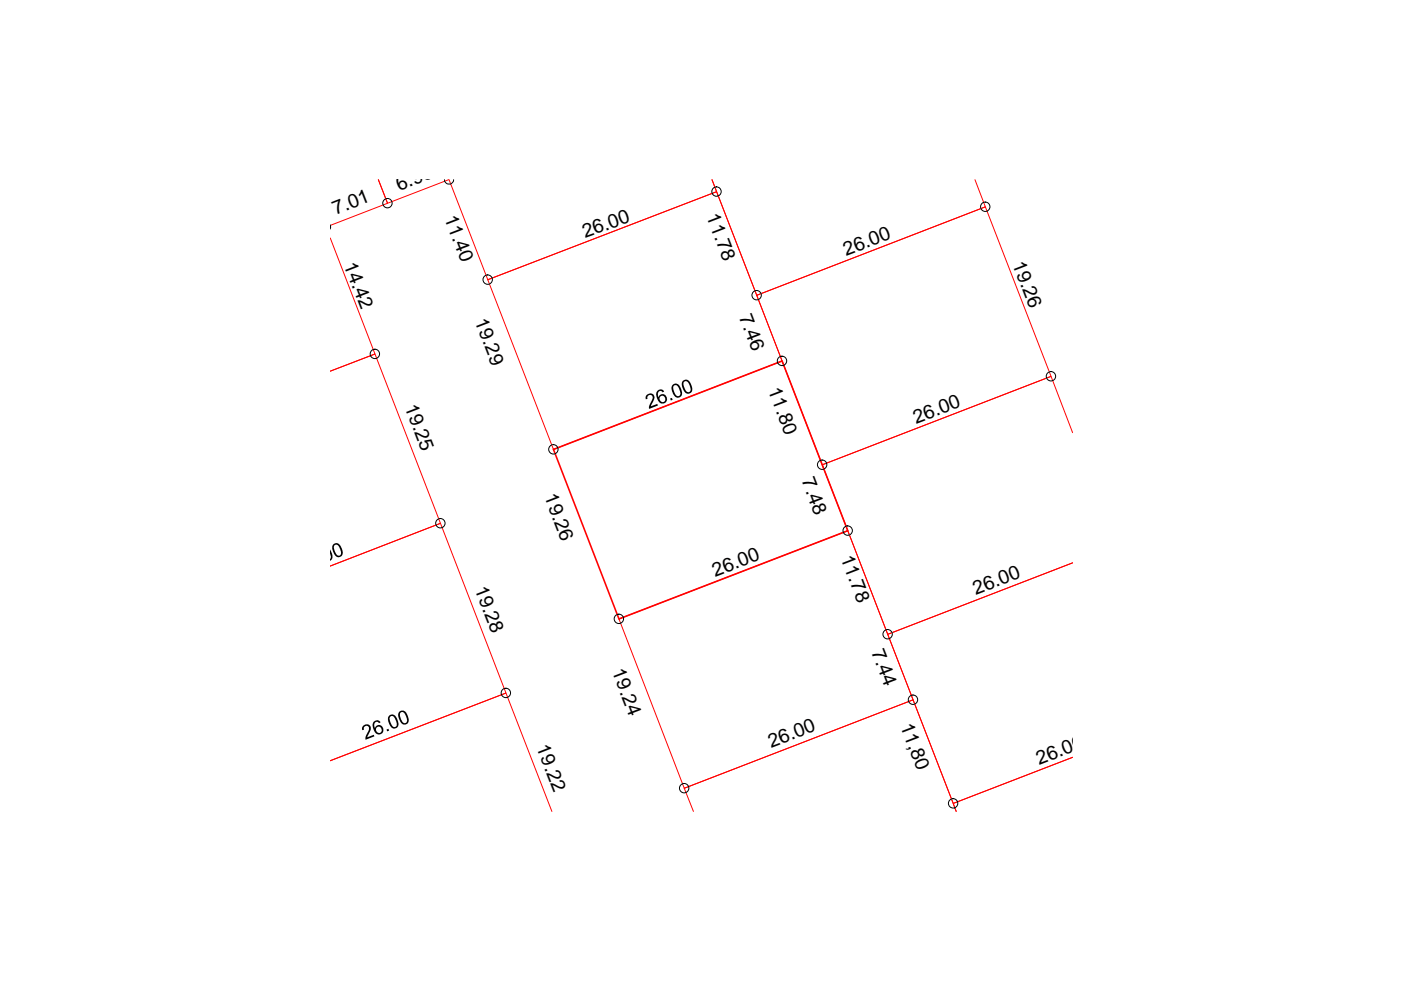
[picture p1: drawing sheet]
<svg xmlns="http://www.w3.org/2000/svg" width="297mm" height="210mm" viewBox="0 0 297 210" stroke-linecap="round" stroke-linejoin="round" font-family="sans-serif">
<path d="M95.1 38.1l-12.9 5-2-5 2 5-12.2 4.7M95.2 38.1l8.2 21.2 48.5-18.7-.9-2.5 9.4 24.5 48.5-18.7-2.2-5.8M70 50.5l9.5 24.6-9.5 3.6 9.5-3.6 13.9 35.9-23.4 9 23.4-9 13.9 35.9-37.3 14.4 37.3-14.4 9.7 25.1M103.4 59.3l48.5-18.7 13.9 35.9-48.5 18.8zM160.4 62.6l48.5-18.7 13.9 35.9-48.5 18.8zM227.4 91.7l-4.6-11.9-48.5 18.8 13.9 35.9 39.2-15.2-39.2 15.2 13.9 35.8 25.3-9.7-25.3 9.7 .6 1.7-9.1-23.6-48.5 18.7 1.9 4.9M131.2 131.2l48.5-18.7 13.9 35.9-48.5 18.7z" fill="none" stroke="#f00" stroke-width=".21"/>
<path d="M117.3 95.3l48.5-18.8 13.9 36-48.5 18.7z" fill="none" stroke="#f00" stroke-width=".34"/>
<g fill="none" stroke="#000" stroke-width=".21">
<path d="M94.2 38.1a.97 .97 0 0 0 1 .9 .97 .97 0 0 0 1-.9M70 47.7v.9"/>
<circle cx="82.1" cy="43.1" r=".99"/>
<circle cx="103.4" cy="59.3" r=".99"/>
<circle cx="151.9" cy="40.6" r=".99"/>
<circle cx="208.9" cy="43.8" r=".99"/>
<circle cx="79.5" cy="75" r=".99"/>
<circle cx="160.4" cy="62.6" r=".99"/>
<circle cx="165.8" cy="76.5" r=".99"/>
<circle cx="222.8" cy="79.8" r=".99"/>
<circle cx="117.3" cy="95.3" r=".99"/>
<circle cx="174.3" cy="98.5" r=".99"/>
<circle cx="93.4" cy="110.9" r=".99"/>
<circle cx="179.7" cy="112.5" r=".99"/>
<circle cx="131.2" cy="131.2" r=".99"/>
<circle cx="188.2" cy="134.5" r=".99"/>
<circle cx="107.3" cy="146.9" r=".99"/>
<circle cx="193.6" cy="148.4" r=".99"/>
<circle cx="145.1" cy="167.1" r=".99"/>
<circle cx="202.1" cy="170.3" r=".99"/>
</g>
<g fill="#000">
<path d="M137 83.8l.9-.4 .5 .2 .3 .3 .1 .5-.8 1.7 1.4-.5 .1 .4-1.9 .7v-.6l.7-1.5 .1-.4-.2-.4-.5-.1-.4 .3v.5l-.4 .2v-.5zM142.1 84.5l.4-.1 .1 .4-.4 .1zM77 153.9l.5-.3h.6l.5 .5v.6l-.7 1.6 1.3-.5 .2 .3-1.9 .7v-.6l.7-1.7a.56 .56 0 0 0-.7-.6 .56 .56 0 0 0-.3 .8l-.4 .1v-.5zM82 154.7l.3-.2 .2 .4-.4 .2z"/>
<path d="M139.3 82.9l.7-.3h.4l.4 .3v.1l-.3 .2-.3-.3-.5 .1-.2 .9 .1 .3 .2-.3 .4-.3h.5l.3 .1 .4 .9-.3 .7-.4 .3h-.5l-.5-.4-.6-1.5zM140.1 84l-.3 .4 .2 .6 .4 .3 .4-.1 .3-.4-.2-.7-.4-.2z"/>
<path d="M142.6 81.6l.4-.2 .4-.1 .7 .5 .5 1.3v.7l-.4 .4-.8 .1-.6-.6-.4-1.2zM143 81.7l-.3 .5 .3 1.1 .4 .6 .5 .1 .4-.5-.3-1.1-.4-.7z"/>
<path d="M144.7 80.9l.7-.4h.3l.5 .4 .6 1.3v.6l-.2 .4-.6 .3-.8-.3-.6-1.2-.1-.6zM145 80.9l-.1 .9 .7 1.2a.59 .59 0 0 0 .8-.1 .59 .59 0 0 0-.1-.8l-.3-.9-.3-.3-.5-.1z"/>
<path d="M69.9 116v.5l.6 1.2-.1 .8-.5 .5zM69.9 116.3v2.4l.2-.5z"/>
<path d="M70.6 115.5l.4-.3 .5-.1 .6 .5 .6 1.5-.3 .8-.8 .3-.6-.4-.6-1.4zM71 115.6l-.2 .6 .2 .7 .5 .8 .5 .1 .3-.4-.3-1.2-.5-.7z"/>
<path d="M79.2 153.1l.7-.4 .7 .4-.3 .2-.3-.3-.4 .1-.3 .7 .2 .6 .2-.4 .5-.3 .6 .1 .3 .3 .2 .4v.5l-.4 .5-.5 .2h-.3l-.7-.5-.4-1.2zM79.9 154.2l-.2 .3 .1 .6 .5 .3 .5-.1 .1-.4-.1-.6-.4-.2z"/>
<path d="M82.4 151.8l.8-.3 .8 .6 .5 1.3-.1 .6-.2 .3-.8 .2-.6-.4-.5-1.4zM82.8 151.9l-.2 .3 .2 .9 .3 .8 .5 .2a.75 .75 0 0 0 .3-1.2l-.4-1-.3-.1z"/>
<path d="M84.6 151l.4-.3h.6l.5 .4 .6 1.3-.1 .7-.3 .4-.7 .1-.6-.4-.5-1.2-.1-.6zM84.9 151.1l-.1 .7 .5 1.2 .4 .3 .4-.1 .2-.5-.4-1.2-.4-.5h-.3z"/>
</g>
<g font-size="4.1">
<text x="84.6" y="40.5" transform="rotate(-21 84.6 40.5)">6.99</text>
<text x="71.2" y="45.6" transform="rotate(-21 71.2 45.6)">7.01</text>
<text x="94.1" y="46.1" transform="rotate(69 94.1 46.1)">11.40</text>
<text x="149.7" y="45.9" transform="rotate(69 149.7 45.9)">11.78</text>
<text x="124" y="50.5" transform="rotate(-20 124 50.5)">26.00</text>
<text x="72.9" y="56.1" transform="rotate(69 72.9 56.1)">14.42</text>
<text x="179.4" y="54.2" transform="rotate(-21 179.4 54.2)">26.00</text>
<text x="214.6" y="56" transform="rotate(69 214.6 56)">19.26</text>
<text x="100.6" y="68.1" transform="rotate(69 100.6 68.1)">19.29</text>
<text x="156.7" y="67.1" transform="rotate(69 156.7 67.1)">7.46</text>
<text x="162.8" y="82.8" transform="rotate(69 162.8 82.8)">11.80</text>
<text x="85.8" y="86.3" transform="rotate(69 85.8 86.3)">19.25</text>
<text x="194.2" y="89.9" transform="rotate(-21 194.2 89.9)">26.00</text>
<text x="169.9" y="101.9" transform="rotate(69 169.9 101.9)">7.48</text>
<text x="115.4" y="105.2" transform="rotate(69 115.4 105.2)">19.26</text>
<text x="178.2" y="118.3" transform="rotate(69 178.2 118.3)">11.78</text>
<text x="100.6" y="124.9" transform="rotate(69 100.6 124.9)">19.28</text>
<text x="151.6" y="122.3" transform="rotate(-21 151.6 122.3)">26.00</text>
<text x="206.9" y="126.1" transform="rotate(-21 206.9 126.1)">26.00</text>
<text x="129.7" y="142.3" transform="rotate(69 129.7 142.3)">19.24</text>
<text x="184.7" y="138.2" transform="rotate(69 184.7 138.2)">7.44</text>
<text x="190.8" y="153.8" transform="rotate(69 190.8 153.8)">11,80</text>
<text x="113.7" y="158.5" transform="rotate(69 113.7 158.5)">19.22</text>
<text x="163.5" y="158.6" transform="rotate(-21 163.5 158.6)">26.00</text>
<text x="220.3" y="162.2" transform="rotate(-21 220.3 162.2)">26.00</text>
</g>
</svg>
